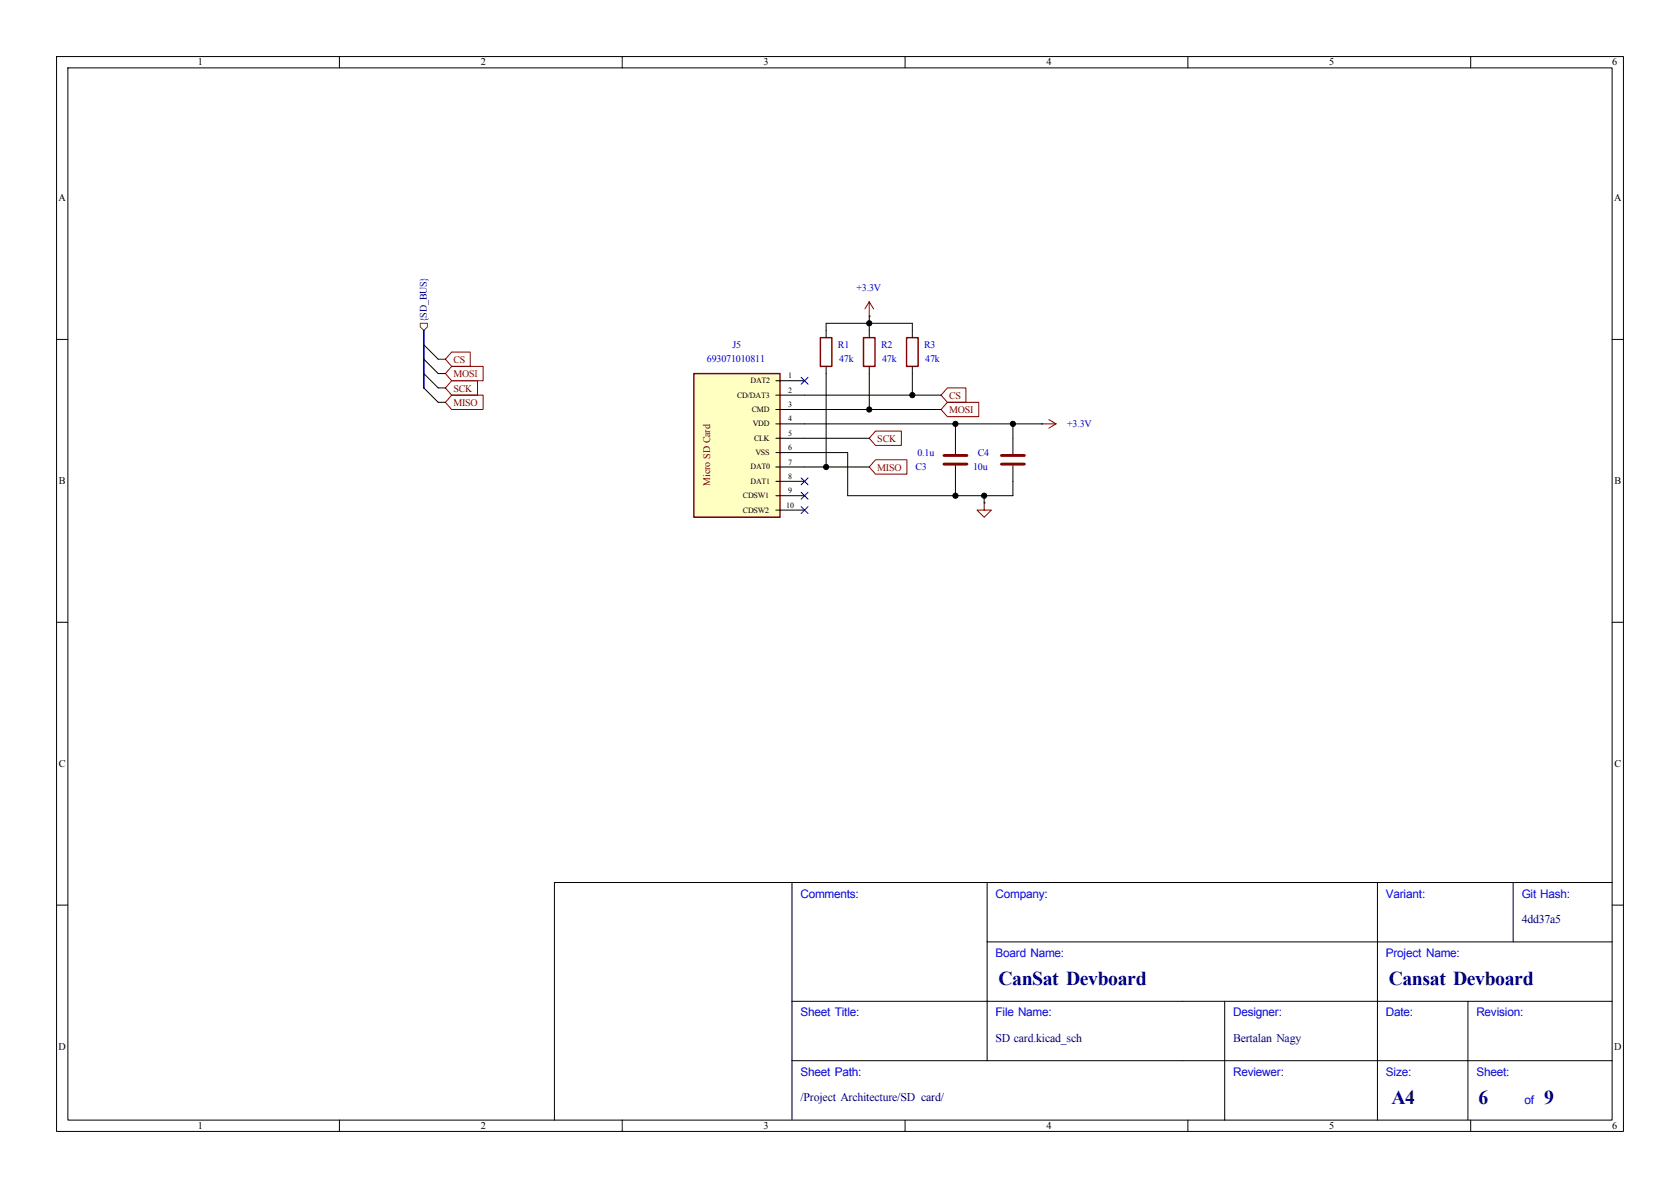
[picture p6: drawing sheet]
<svg xmlns="http://www.w3.org/2000/svg" width="297mm" height="210mm" viewBox="0 0 297 210" stroke-linecap="round" stroke-linejoin="round" font-family="sans-serif">
<g fill="none" stroke="#000" stroke-width=".18">
<path d="M10 10h277v190h-277zM12 12h273v186h-273zM60 10v2M110 10v2M160 10v2M210 10v2M260 10v2M146 58.4v1.3M153.7 55.9h.1M153.7 58.4v1.3M161.3 58.4v1.3M10 60h2"/>
<path d="M146 64.8v1.2M153.7 64.8v1.2M161.3 64.8v1.2M179.1 77.5v2.8M184.1 74.9h.1M285 60h2M179.1 82.3v2.8M10 110h2M285 110h2M140 156v42M174.5 156v31.5M243.5 156v42"/>
<path d="M267.5 156v10.5M285 156h-187v42M10 160h2M140 177h145M174.5 166.5h110.5M216.5 177v21M259.5 177v21M285 160h2M60 198v2M110 198v2M140 187.5h145M160 198v2"/>
<path d="M210 198v2M260 198v2"/>
</g>
<path d="M153.7 53.3l-.8 1.3M153.7 53.3l.7 1.3M153.7 53.3v2.6M184.1 74.9h2.6M185.4 74.2l1.3 .7M186.7 74.9l-1.3 .8" fill="none" stroke="#840000" stroke-width=".18"/>
<path d="M145 59.7h2.1v5.1h-2.1zM152.7 59.7h2v5.1h-2zM160.3 59.7h2v5.1h-2z" fill="none" stroke="#840000" stroke-width=".25"/>
<path d="M177 82h4.1M177 80.5h4.1" fill="none" stroke="#840000" stroke-width=".51"/>
<path d="M122.7 66h15.2v25.4h-15.2z" fill="#ffffc2"/>
<path d="M122.7 66h15.2v25.4h-15.2z" fill="none" stroke="#840000" stroke-width=".25"/>
<g fill="none" stroke="#000" stroke-width=".18">
<path d="M146 58.4v-1.2h15.3v1.2M153.7 55.9v2.5M74.9 66l2.6 2.6h1.2M74.9 61l2.6 2.5h1.2M74.9 68.6l2.6 2.5h1.2M74.9 63.5l2.6 2.5h1.2M137.2 67.3h5M137.2 69.9h29.2M137.2 72.4h29.2M137.2 74.9h46.9M137.2 77.5h16.5M146 66v16.6"/>
<path d="M153.7 66v6.4M161.3 66v3.9M168.9 74.9v5.4M179.1 74.9v2.6M137.2 80h12.7v7.6h29.2v-2.5M137.2 82.6h16.5M137.2 85.1h5M137.2 87.6h5M137.2 90.2h5M168.9 82.3v5.3M174 88.9h.1M174 87.6v1.3"/>
</g>
<path d="M166.9 82h4M166.9 80.5h4" fill="none" stroke="#840000" stroke-width=".51"/>
<path d="M79.9 67.3h4.5v2.6h-4.5l-1.2-1.3zM79.9 69.8h5.5v2.6h-5.5l-1.2-1.3zM79.9 64.8h5.5v2.5h-5.5l-1.2-1.3zM79.9 62.2h3.2v2.6h-3.2l-1.2-1.3zM154.8 76.2h4.5v2.5h-4.5l-1.1-1.2zM167.5 68.6h3.3v2.5h-3.3l-1.1-1.2zM167.5 71.1h5.5v2.6h-5.5l-1.1-1.3zM154.8 81.3h5.5v2.5h-5.5l-1.1-1.2zM174 88.9v1.3h-1.3l1.3 1.2 1.3-1.2h-1.3" fill="none" stroke="#840000" stroke-width=".18"/>
<path d="M74.3 57.2h1.3v.6l-.7 .6-.6-.6z" fill="none" stroke="#725600" stroke-width=".18"/>
<path d="M74.9 58.4v10.2" fill="none" stroke="#000084" stroke-width=".3"/>
<path d="M141.6 66.7l1.2 1.2M142.8 66.7l-1.2 1.2M141.6 84.5l1.2 1.2M141.6 89.6l1.2 1.2M141.6 87l1.2 1.2M142.8 84.5l-1.2 1.2M142.8 89.6l-1.2 1.2M142.8 87l-1.2 1.2" fill="none" stroke="#000084" stroke-width=".18"/>
<g fill="#000" stroke="#000" stroke-width=".18">
<circle cx="153.7" cy="57.2" r=".46"/>
<circle cx="153.7" cy="72.4" r=".46"/>
<circle cx="161.3" cy="69.9" r=".46"/>
<circle cx="168.9" cy="74.9" r=".46"/>
<circle cx="179.1" cy="74.9" r=".46"/>
<circle cx="146" cy="82.6" r=".46"/>
<circle cx="168.9" cy="87.6" r=".46"/>
<circle cx="174" cy="87.6" r=".46"/>
</g>
<g font-size="3.5" fill="#00007f">
<text x="176.5" y="174.1">CanSat Devboard</text>
<text x="245.5" y="174.1">Cansat Devboard</text>
<text x="246" y="195.1">A4</text>
<text x="261.4" y="195.1">6</text>
<text x="273" y="195.1">9</text>
</g>
<g font-size="2.1" fill="#00f">
<text x="141.5" y="158.7">Comments:</text>
<text x="176" y="158.7">Company:</text>
<text x="245" y="158.7">Variant:</text>
<text x="269" y="158.7">Git Hash:</text>
<text x="176" y="169.2">Board Name:</text>
<text x="245" y="169.2">Project Name:</text>
<text x="141.5" y="179.7">Sheet Title:</text>
<text x="176" y="179.7">File Name:</text>
<text x="218" y="179.7">Designer:</text>
<text x="245" y="179.7">Date:</text>
<text x="261" y="179.7">Revision:</text>
<text x="141.5" y="190.2">Sheet Path:</text>
<text x="218" y="190.2">Reviewer:</text>
<text x="245" y="190.2">Size:</text>
<text x="261" y="190.2">Sheet:</text>
<text x="269.5" y="195.2">of</text>
</g>
<g font-size="2.1" fill="#00007f">
<text x="269" y="163.2">4dd37a5</text>
<text x="176" y="184.2">SD card.kicad_sch</text>
<text x="218" y="184.2">Bertalan Nagy</text>
<text x="141.5" y="194.7">/Project Architecture/SD card/</text>
</g>
<g font-size="1.8">
<text x="35" y="11.6">1</text>
<text x="85" y="11.6">2</text>
<text x="135" y="11.6">3</text>
<text x="185" y="11.6">4</text>
<text x="235" y="11.6">5</text>
<text x="285" y="11.6">6</text>
<text x="10.3" y="35.6">A</text>
<text x="285.3" y="35.6">A</text>
<text x="10.4" y="85.6">B</text>
<text x="285.4" y="85.6">B</text>
<text x="10.4" y="135.6">C</text>
<text x="285.4" y="135.6">C</text>
<text x="10.3" y="185.6">D</text>
<text x="285.3" y="185.6">D</text>
<text x="35" y="199.6">1</text>
<text x="85" y="199.6">2</text>
<text x="135" y="199.6">3</text>
<text x="185" y="199.6">4</text>
<text x="235" y="199.6">5</text>
<text x="285" y="199.6">6</text>
</g>
<g font-size="1.8" fill="#0000c2">
<text x="151.4" y="51.4">+3.3V</text>
<text x="125" y="64.1">693071010811</text>
<text x="129.5" y="61.5">J5</text>
<text x="148.1" y="61.5">R1</text>
<text x="148.3" y="64.1">47k</text>
<text x="155.8" y="61.5">R2</text>
<text x="156" y="64.1">47k</text>
<text x="163.4" y="61.5">R3</text>
<text x="163.6" y="64.1">47k</text>
<text x="188.7" y="75.5">+3.3V</text>
<text x="161.9" y="83.1">C3</text>
<text x="162.2" y="80.6">0.1u</text>
<text x="172" y="83.1">10u</text>
<text x="172.9" y="80.6">C4</text>
</g>
<text font-size="1.8" fill="#000084" x="75.5" y="57" transform="rotate(-90 75.5 57)">{SD_BUS}</text>
<g font-size="1.8" fill="#840000">
<text x="80.2" y="64.1">CS</text>
<text x="80.2" y="69.2">SCK</text>
<text x="80.2" y="71.8">MISO</text>
<text x="80.2" y="66.7">MOSI</text>
<text x="167.8" y="70.5">CS</text>
<text x="167.8" y="73">MOSI</text>
<text x="155.1" y="78.1">SCK</text>
<text x="155.1" y="83.2">MISO</text>
<text x="125.6" y="85.9" transform="rotate(-90 125.6 85.9)">Micro SD Card</text>
</g>
<g font-size="1.4">
<text x="130.3" y="70.3">CD/DAT3</text>
<text x="132.7" y="67.8">DAT2</text>
<text x="139.3" y="66.9">1</text>
<text x="139.3" y="69.4">2</text>
<text x="139.3" y="72">3</text>
<text x="132.9" y="72.8">CMD</text>
<text x="133.1" y="75.4">VDD</text>
<text x="133.3" y="77.9">CLK</text>
<text x="139.3" y="74.5">4</text>
<text x="139.3" y="77">5</text>
<text x="132.7" y="83">DAT0</text>
<text x="133.5" y="80.5">VSS</text>
<text x="139.3" y="79.6">6</text>
<text x="139.3" y="82.1">7</text>
<text x="131.3" y="88.1">CDSW1</text>
<text x="132.7" y="85.5">DAT1</text>
<text x="139" y="89.7">10</text>
<text x="139.3" y="84.7">8</text>
<text x="139.3" y="87.2">9</text>
<text x="131.3" y="90.6">CDSW2</text>
</g>
</svg>
